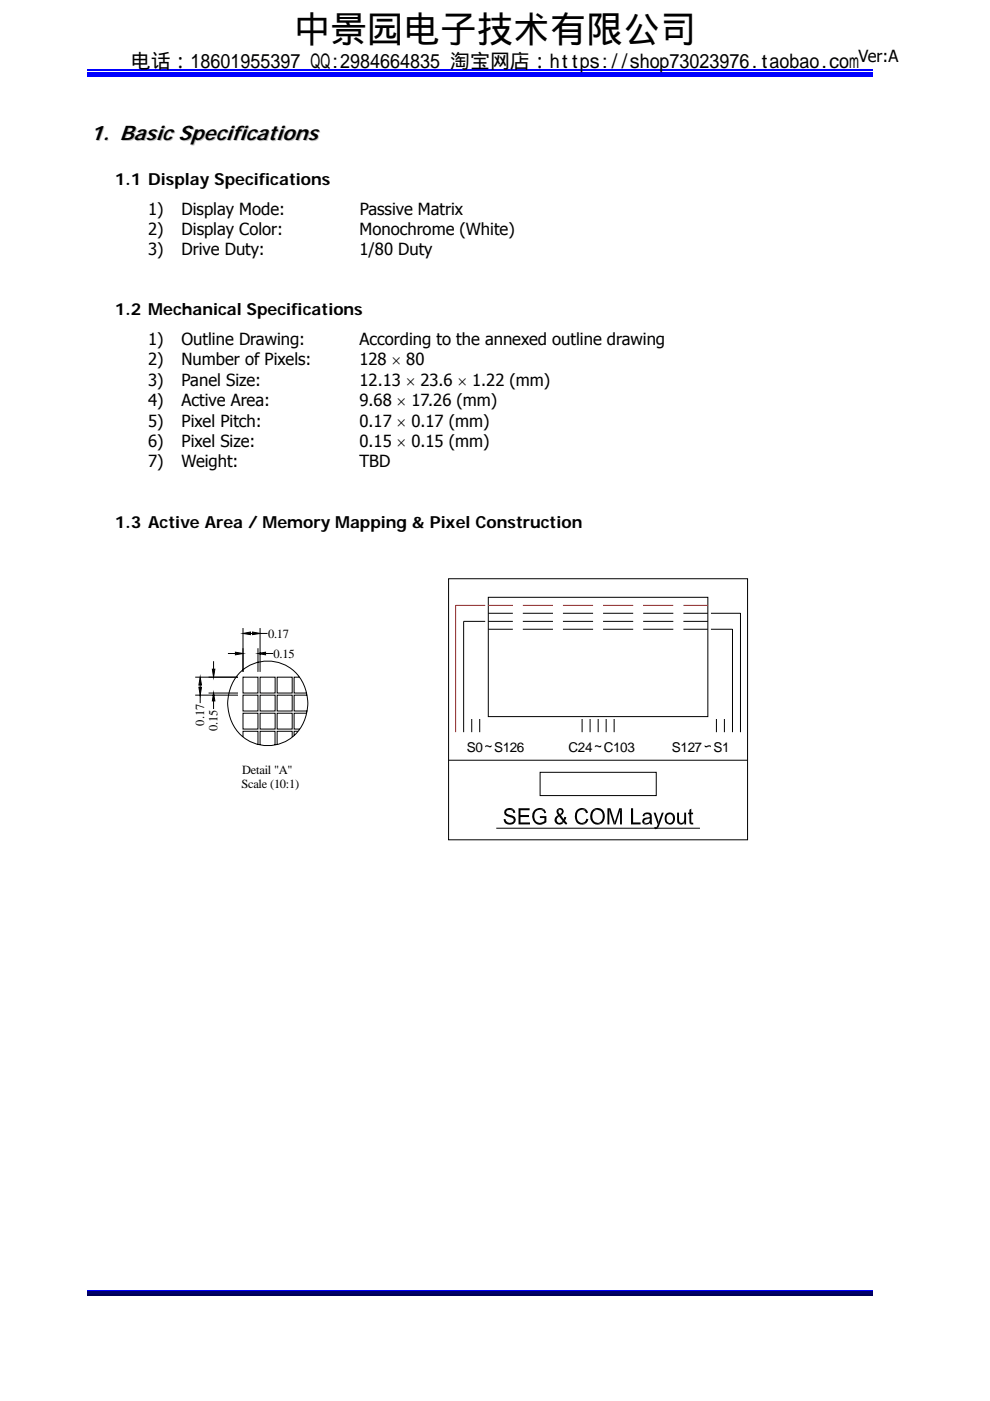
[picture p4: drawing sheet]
<svg xmlns="http://www.w3.org/2000/svg" width="210mm" height="297mm" viewBox="0 0 210 297" stroke-linecap="round" stroke-linejoin="round" font-family="sans-serif">
<path d="M18.6 16.1h166.5" fill="none" stroke="#00f" stroke-width=".25"/>
<path d="M18.6 15.2h166.5v.5h-166.5z" fill="#00f"/>
<path d="M18.6 14.8h166.5M18.6 273.6h166.5" fill="none" stroke="#00f" stroke-width=".25"/>
<path d="M18.6 273.7h166.5v.8h-166.5z" fill="#00006b"/>
<path d="M18.6 274.7h166.5" fill="none" stroke="#005" stroke-width=".25"/>
<g fill="none" stroke="#000" stroke-width=".21">
<path d="M48.3 138.6h1.6M49.9 138.3l1.6 .3-1.6 .2zM51.5 134.3l1.6-.3v.6zM51.5 133.2v9.3M53.1 134.3h.5M53.6 134l1.6 .3-1.6 .3zM54.7 138.6l1.6-.3v.5zM54.7 137.4v5.1M54.7 138.6h.1M55.2 133.2v9.3M55.2 134.3h1.5M56.3 138.6h1.6"/>
<path d="M95.1 122.7h63.5v55.4h-63.5zM102.9 131.7h-4.6v23.5M103.6 126.6h46.5v25.3h-46.5zM103.6 131.7h5.2M103.6 130h5.2M103.6 133.4h5.2M110.9 131.7h6.4M110.9 130h6.4M110.9 133.4h6.4M119.4 131.7h6.4M119.4 130h6.4M119.4 133.4h6.4"/>
<path d="M127.9 131.7h6.4M127.9 130h6.4M127.9 133.4h6.4M136.4 131.7h6.4M136.4 130h6.4M136.4 133.4h6.4M144.9 131.7h5.2M144.9 130h5.2M144.9 133.4h5.2M150.8 130h6.3v25.2M150.8 133.4h4.6v21.8M41.4 143.6h9.1"/>
<path d="M41.4 147.4h9.1M42.2 145.7h.5l-.2 1.7zM42.5 143.6l.2 1.6h-.5zM42.5 145.2v.5M42.5 147.4v1.7M44.2 146.9h6.3M45 141.9h.6l-.3 1.7zM45.3 146.9l.3 1.7h-.6zM45.3 140.2v1.7M45.3 148.6v1.7M51.3 142.2a8.4 8.4 0 0 1 13.8 5.1 8.7 8.7 0 0 1-7.7 10.8 8.6 8.6 0 0 1-9.1-9 9.6 9.6 0 0 1 3-6.9zM51.5 151.2h3.2v3.4h-3.2z"/>
<path d="M51.5 147.4h3.2v3.3h-3.2zM51.5 143.6h3.2v3.3h-3.2zM51.5 156.2v-1.2h3.2v2.8M51.5 143.6h.1M51.5 146.9h.1M51.5 147.4h.1M54.7 143.6h.1M55.2 151.2h3.2v3.4h-3.2zM55.2 147.4h3.2v3.3h-3.2zM55.2 143.6h3.2v3.3h-3.2zM55.2 157.9v-2.9h3.1v3M55.2 143.6h.1"/>
<path d="M58.8 151.2h3.2v3.4h-3.2zM58.8 147.4h3.2v3.3h-3.2zM58.8 143.6h3.2v3.3h-3.2zM62 156.3v-1.3h-3.2v2.9M63.2 155h-.8v.9M63.5 143.6h-1.1v3.3h2.6M65.1 151.2h-2.7v3.4h1.2M65.1 147.4h-2.7v3.3h2.8M100.1 152.4v2.8M101.7 152.4v2.8M123.5 152.4v2.8M125.2 152.4v2.8"/>
<path d="M126.9 152.4v2.8M128.6 152.4v2.8M130.3 152.4v2.8M152 152.4v2.8M153.6 152.4v2.8M95.1 161.2h63.5M105.3 175.6h43.2M114.6 163.7h24.6v5h-24.6z"/>
</g>
<g fill="#000">
<path d="M49.9 138.3l1.6 .3-1.6 .2zM51.5 134.3l1.6-.3v.6zM53.6 134l1.6 .3-1.6 .3zM54.7 138.6l1.6-.3v.5zM42.5 143.6l.2 1.6h-.5zM42.2 145.7h.5l-.2 1.7zM45 141.9h.6l-.3 1.7zM45.3 146.9l.3 1.7h-.6z"/>
<path d="M102.9 158.2l.4-.2 .6 .2-.8 .1-.2 .2z" fill-rule="evenodd"/>
<path d="M103.3 158.3l1-.3v.3l-.2 .1z" fill-rule="evenodd"/>
<path d="M126.2 158.2l.4-.2 .6 .2-.8 .1-.2 .2z" fill-rule="evenodd"/>
<path d="M126.5 158.3l1-.3-.1 .4z" fill-rule="evenodd"/>
<path d="M149.5 158l1 .3-.9 .1z" fill-rule="evenodd"/>
<path d="M149.8 158.2l.8-.2 .2 .2v.3l-.2-.2z" fill-rule="evenodd"/>
<path d="M106.8 173.7h.4l.1 .4 .4 .2 .5 .2h-1.1z" fill-rule="evenodd"/>
<path d="M107.1 171.8l.4-.4 .6-.1 .9 .4-1.3 .1-.4 .4a.74 .74 0 0 0 .9 .6 1.04 1.04 0 0 1 1.2 1.1 1.04 1.04 0 0 1-1.3 .9l-1-.3a1.87 1.87 0 0 0 1.8-.3l.1-.3a.95 .95 0 0 0-1-.7 .97 .97 0 0 1-.9-1.4z" fill-rule="evenodd"/>
<path d="M108.1 171.7h.9l.3 .6-.4 .1-.2-.5z" fill-rule="evenodd"/>
<path d="M110 171.4h2.3v.4h-1.9v1h1.8v.4h-1.8v1.2h2v.4h-2.4z" fill-rule="evenodd"/>
<path d="M113.3 171.9a1.65 1.65 0 0 1 2.2-.3 2.26 2.26 0 0 0-1.8 .4h-.1a1.49 1.49 0 0 0-.2 1.7 1.49 1.49 0 0 0 1.6 .8l.5 .1a1.78 1.78 0 0 1-2.3-.4 1.78 1.78 0 0 1 .1-2.3z" fill-rule="evenodd"/>
<path d="M114.5 171.7l1-.1 .3 .7-.3 .1a.91 .91 0 0 0-1-.7z" fill-rule="evenodd"/>
<path d="M114.5 173h1.4v1.3l-.4 .3-1-.1 1-.4v-.7h-1z" fill-rule="evenodd"/>
<path d="M117.8 173.3l.3-.3 .5 .1a.77 .77 0 0 0-.4 1.1l.4 .3h-.7a.93 .93 0 0 1-.1-1.2z" fill-rule="evenodd"/>
<path d="M118.3 171.5l.5 .1-.3 .2a.64 .64 0 0 0 .3 .8l.5 .1-.3 .2 .5 .8h.5l-.2 .3 .5 .5-.2 .4-.5-.5-.6-.1 .3-.2-.7-1-.5-.1 .3-.2a.89 .89 0 0 1-.1-1.3z" fill-rule="evenodd"/>
<path d="M118.3 171.5a.77 .77 0 0 1 1.1 0 .77 .77 0 0 1-.1 1.2l-.5-.1 .3-.3v-.5z" fill-rule="evenodd"/>
<path d="M117.9 174.5l1.7-.1-.5 .3a1.14 1.14 0 0 1-1.2-.2z" fill-rule="evenodd"/>
<path d="M119.7 173.2l.4 .1-.1 .4h-.5z" fill-rule="evenodd"/>
<path d="M122.5 171.7a1.49 1.49 0 0 1 1.8-.1 1.86 1.86 0 0 0-1.9 .9 1.52 1.52 0 0 0 .3 1.6 1.52 1.52 0 0 0 1.6 .5 1.51 1.51 0 0 1-1.7 0 1.51 1.51 0 0 1-.7-1.6l.3-1z" fill-rule="evenodd"/>
<path d="M123.4 171.7l.9-.1 .4 .7-.4 .1a.87 .87 0 0 0-.9-.7z" fill-rule="evenodd"/>
<path d="M123.4 174.5a.94 .94 0 0 0 1-.9l.4 .1-.4 .8z" fill-rule="evenodd"/>
<path d="M125.6 171.8l.3-.3 .8 .2a1.44 1.44 0 0 0-1.1 1.5 1.44 1.44 0 0 0 1.5 1.3l.5 .1a1.62 1.62 0 0 1-1.9-.1 1.62 1.62 0 0 1-.5-1.8z" fill-rule="evenodd"/>
<path d="M125.9 171.5a1.64 1.64 0 0 1 2 .3 1.64 1.64 0 0 1 .3 1.9l-.6 .9-.9-.1a1.45 1.45 0 0 0 1.1-1.6 1.45 1.45 0 0 0-1.5-1.3z" fill-rule="evenodd"/>
<path d="M128.8 171.4h.7l-.3 .5v2.9h-.4z" fill-rule="evenodd"/>
<path d="M129.5 171.4l.9 2.9-.2 .5-1-2.9z" fill-rule="evenodd"/>
<path d="M131.3 171.4h.6l-.4 .5-.9 2.9h-.4z" fill-rule="evenodd"/>
<path d="M133.8 171.4h.5v3h1.6v.4h-2.1z" fill-rule="evenodd"/>
<path d="M136.4 172.6h.9l-.5 .1-.1 .4-.4-.1z" fill-rule="evenodd"/>
<path d="M136.5 173.5l.3-.1 1 .1-.3 .1a.75 .75 0 0 0-.9 .5l.1 .3 .4 .1-.7 .1a.77 .77 0 0 1 .1-1.1z" fill-rule="evenodd"/>
<path d="M136.4 172.6a1.13 1.13 0 0 1 1.8 .2l.2 2h-.5v-.3l-.4-.1 .3-.3v-.6l-1-.1 1-.2-.1-.5z" fill-rule="evenodd"/>
<path d="M136.4 174.6l1.5-.1-.8 .3z" fill-rule="evenodd"/>
<path d="M138.8 175.3l.9 .1-.6 .4-.3-.1z" fill-rule="evenodd"/>
<path d="M138.6 172.3h.5l.6 2-.2 .5z" fill-rule="evenodd"/>
<path d="M140.4 172.3h.4l-1.1 3.1h-.7l.3-.2z" fill-rule="evenodd"/>
<path d="M141.3 172.5l.8-.2 .8 .3a1.07 1.07 0 0 0-1.5 .9l.2 .8 .5 .2h-.8l-.2-.3-.1-1.1z" fill-rule="evenodd"/>
<path d="M142.1 172.6h.8a1.25 1.25 0 0 1 .1 1.7 1.25 1.25 0 0 1-1.7 .2 1.07 1.07 0 0 0 1.4-1l-.1-.7z" fill-rule="evenodd"/>
<path d="M143.6 172.3h.4v1.8l.5 .4-.7 .1z" fill-rule="evenodd"/>
<path d="M143.8 174.6l1.4-.2a.88 .88 0 0 1-1.4 .2z" fill-rule="evenodd"/>
<path d="M145.1 172.3h.4v2.5h-.3v-.4h-.4l.3-.7z" fill-rule="evenodd"/>
<path d="M146.2 171.7l.4-.3v.9h.4v.3h-.4v1.7l.3 .1-.6 .2-.1-2h-.3v-.3h.3z" fill-rule="evenodd"/>
<path d="M146.3 174.6l.7-.2 .1 .4h-.7z" fill-rule="evenodd"/>
</g>
<path d="M102.9 128.4h-6.3v26.8M103.6 128.4h5.2M110.9 128.4h6.4M119.4 128.4h6.4M127.9 128.4h6.4M136.4 128.4h6.4M144.9 128.4h5.2" fill="none" stroke="#f00" stroke-width=".21"/>
<path d="M131.7 171.4v3.4" fill="none" stroke="#000" stroke-width=".4"/>
<text font-size="7.8" x="62.3" y="8.9">中景园电子技术有限公司</text>
<text font-size="4.5" fill="#c0c0c0" x="19.3" y="29.8">1. Basic Specifications</text>
<text font-size="4.2" x="27.7" y="14.4">电话：18601955397 QQ:2984664835 淘宝网店：https://shop73023976.taobao.com</text>
<g font-size="3.5">
<text x="182.1" y="13.2">Ver:A</text>
<text x="24.4" y="39.1">1.1 Display Specifications</text>
<text x="31.4" y="45.5">1)</text>
<text x="38.5" y="45.5">Display Mode:</text>
<text x="76.3" y="45.5">Passive Matrix</text>
<text x="31.4" y="49.8">2)</text>
<text x="38.5" y="49.8">Display Color:</text>
<text x="76.3" y="49.8">Monochrome (White)</text>
<text x="31.4" y="54.1">3)</text>
<text x="38.5" y="54.1">Drive Duty:</text>
<text x="76.3" y="54.1">1/80 Duty</text>
<text x="24.4" y="66.8">1.2 Mechanical Specifications</text>
<text x="31.4" y="73.2">1)</text>
<text x="31.4" y="77.5">2)</text>
<text x="38.5" y="73.2">Outline Drawing:</text>
<text x="38.5" y="77.5">Number of Pixels:</text>
<text x="76.2" y="77.5">128 × 80</text>
<text x="76.3" y="73.2">According to the annexed outline drawing</text>
<text x="31.4" y="81.8">3)</text>
<text x="38.5" y="81.8">Panel Size:</text>
<text x="76.3" y="81.8">12.13 × 23.6 × 1.22 (mm)</text>
<text x="31.4" y="86.1">4)</text>
<text x="38.5" y="86.1">Active Area:</text>
<text x="76.3" y="86.1">9.68 × 17.26 (mm)</text>
<text x="31.4" y="90.5">5)</text>
<text x="31.4" y="94.8">6)</text>
<text x="38.5" y="94.8">Pixel Size:</text>
<text x="38.5" y="90.5">Pixel Pitch:</text>
<text x="76.3" y="90.5">0.17 × 0.17 (mm)</text>
<text x="76.3" y="94.8">0.15 × 0.15 (mm)</text>
<text x="31.4" y="99.1">7)</text>
<text x="38.5" y="99.1">Weight:</text>
<text x="76.2" y="99.1">TBD</text>
<text x="24.4" y="111.8">1.3 Active Area / Memory Mapping &amp; Pixel Construction</text>
</g>
<g font-size="2.9">
<text x="99" y="159.4">S0</text>
<text x="104.8" y="159.4">S126</text>
<text x="120.6" y="159.4">C24</text>
<text x="128.1" y="159.4">C103</text>
<text x="142.5" y="159.4">S127</text>
<text x="151.4" y="159.4">S1</text>
</g>
<g font-size="2.6">
<text x="56.9" y="135.2">0.17</text>
<text x="58" y="139.4">0.15</text>
<text x="43.3" y="153.8" transform="rotate(-90 43.3 153.8)">0.17</text>
<text x="46.1" y="155" transform="rotate(-90 46.1 155)">0.15</text>
<text x="51.2" y="167.1">Scale (10:1)</text>
<text x="51.4" y="164">Detail &quot;A&quot;</text>
</g>
</svg>
